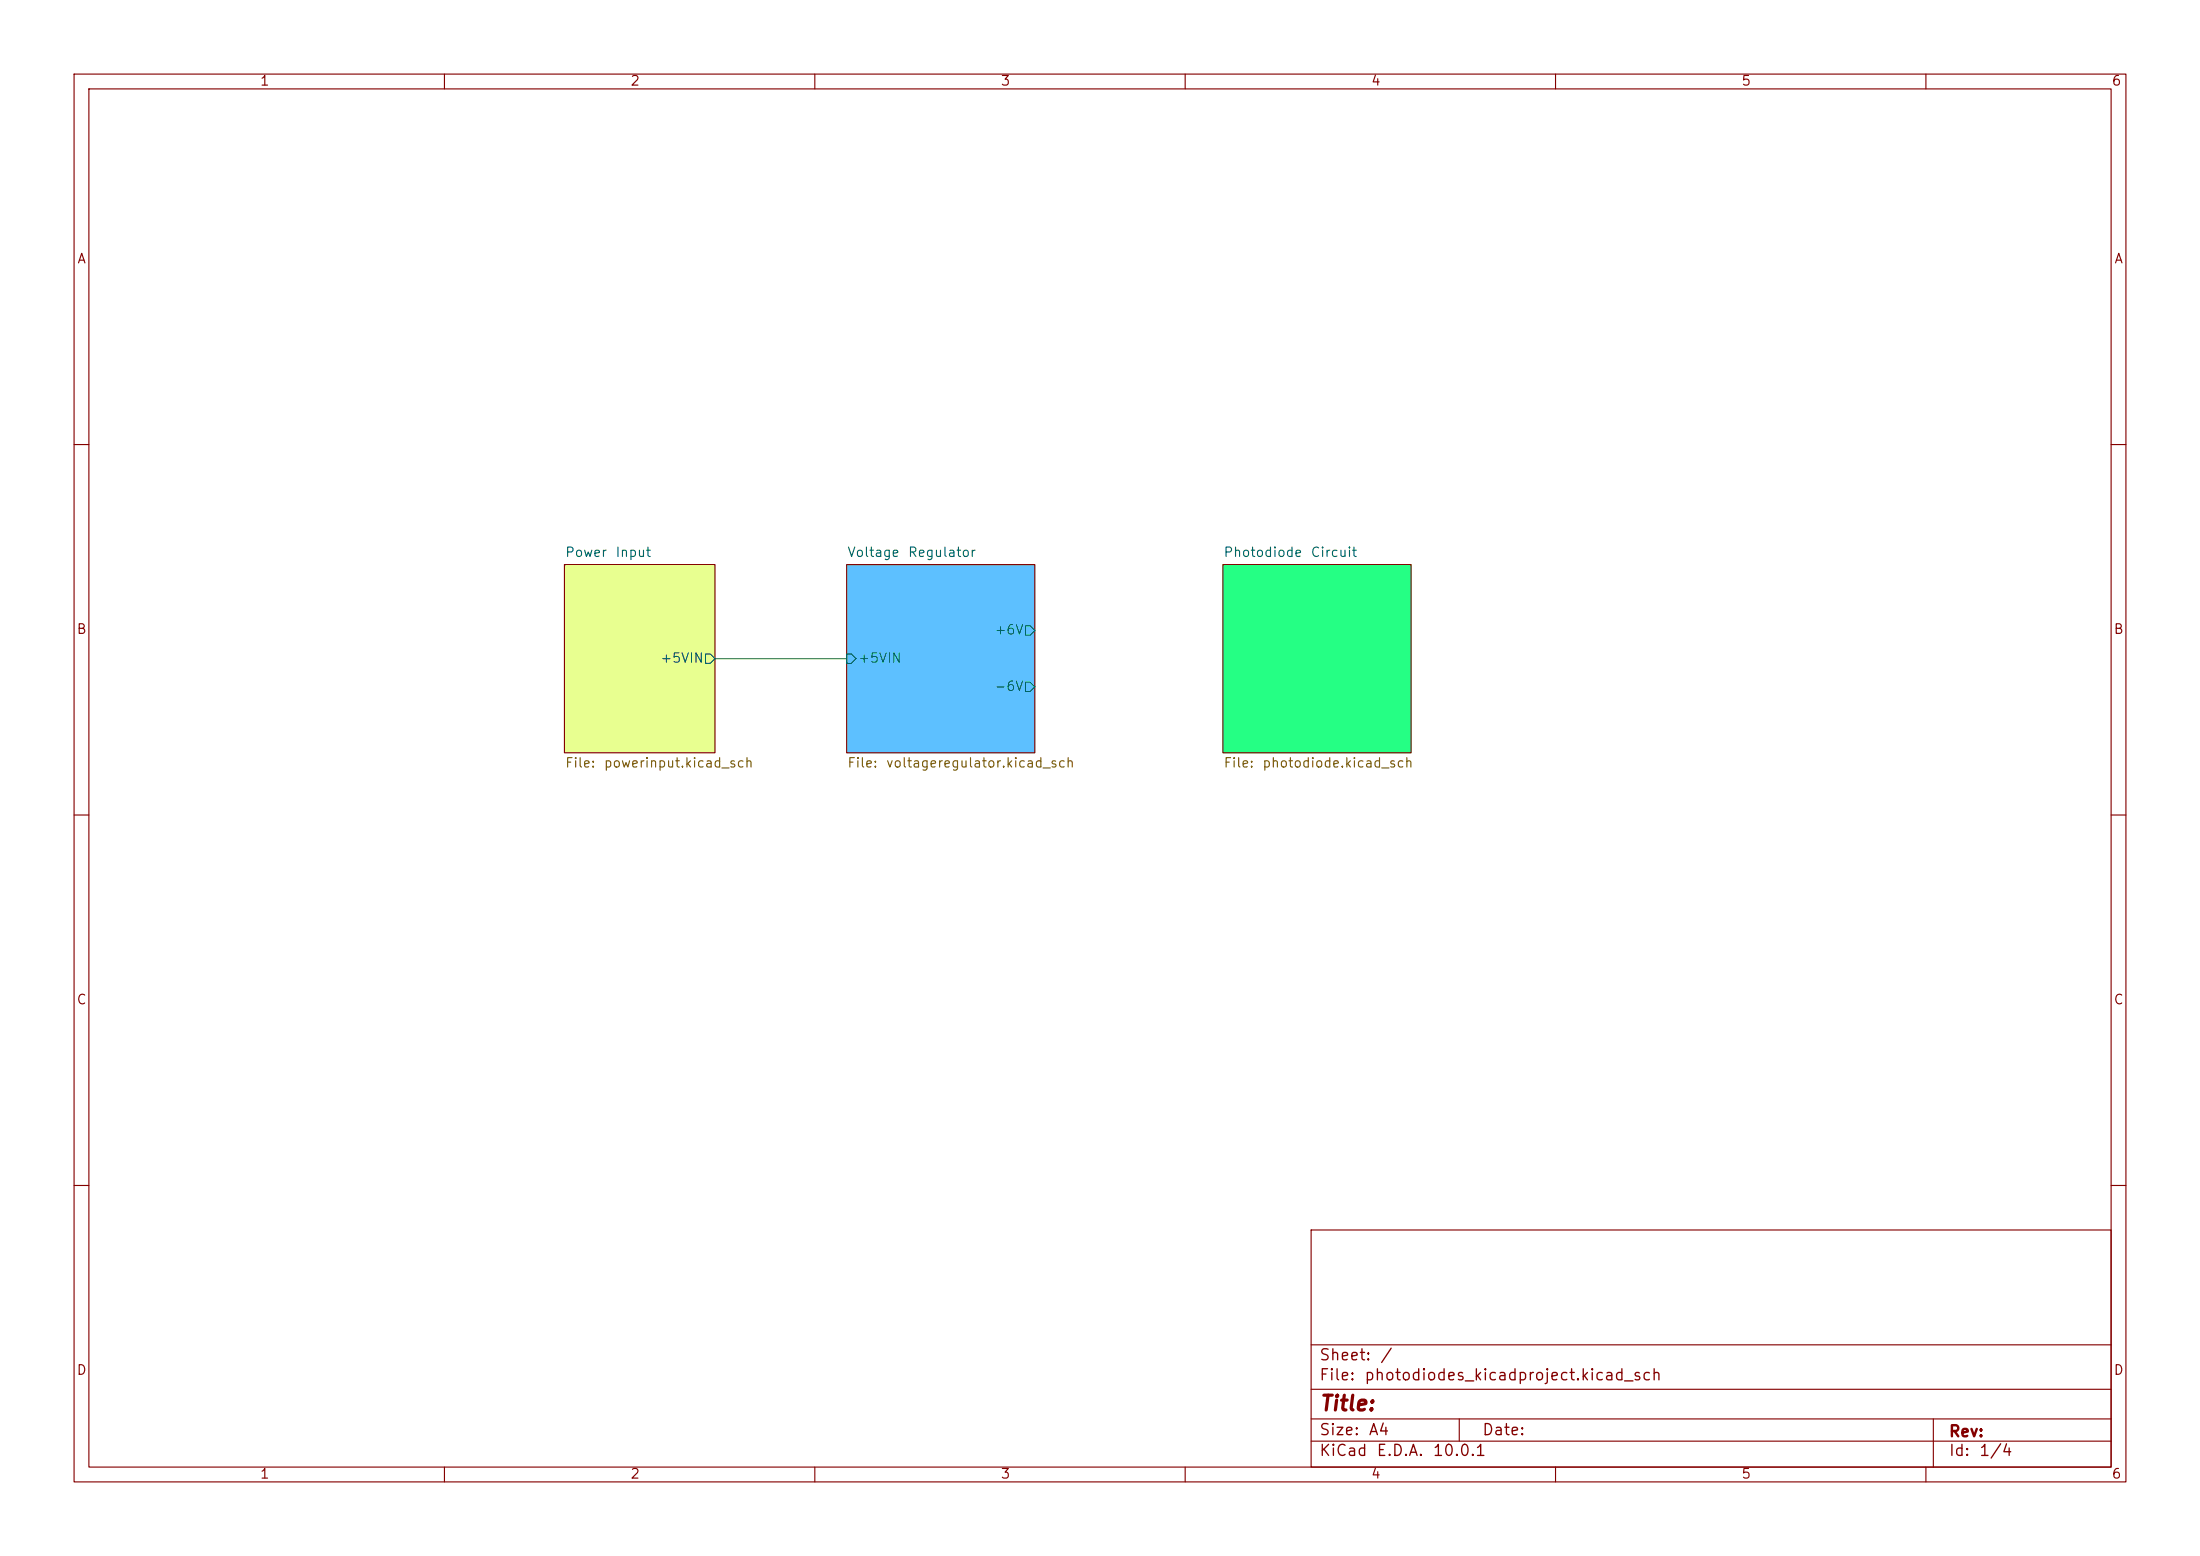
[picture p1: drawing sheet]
<svg xmlns="http://www.w3.org/2000/svg" width="297mm" height="210mm" viewBox="0 0 297 210" stroke-linecap="round" stroke-linejoin="round" font-family="sans-serif">
<g fill="none" stroke="#840000" stroke-width=".15">
<path d="M10 10h277v190h-277zM12 12h273v186h-273zM60 10v2M110 10v2M160 10v2M210 10v2M260 10v2M10 60h2M76.2 76.2h20.3v25.4h-20.3zM114.3 76.2h25.4v25.4h-25.4zM165.1 76.2h25.4v25.4h-25.4zM285 60h2"/>
<path d="M10 110h2M285 110h2M10 160h2M177 166h108v32h-108zM285 160h2M60 198v2M110 198v2M160 198v2M177 194.5h108M177 191.5h108M177 187.5h108M177 181.5h108"/>
<path d="M197 191.5v3M210 198v2M260 198v2M261 191.5v6.5"/>
</g>
<path d="M165.1 76.2h25.4v25.4h-25.4z" fill="#25ff84" stroke="#25ff84" stroke-width=".14"/>
<path d="M114.3 76.2h25.4v25.4h-25.4z" fill="#5dc0ff" stroke="#5dc0ff" stroke-width=".14"/>
<path d="M76.2 76.2h20.3v25.4h-20.3z" fill="#e8ff90" stroke="#e8ff90" stroke-width=".14"/>
<path d="M95.2 88.3h.7l.6 .6-.6 .6h-.7zM114.3 88.3h.6l.7 .6-.7 .6h-.6zM138.4 84.5h.7l.6 .6-.6 .6h-.7zM138.4 92.1h.7l.6 .6-.6 .6h-.7z" fill="none" stroke="#006464" stroke-width=".15"/>
<path d="M96.5 88.9h17.8" fill="none" stroke="#009600" stroke-width=".15"/>
<text font-size="2" fill="#840000" x="178" y="190.9">Title:</text>
<g font-size="1.5" fill="#840000">
<text x="178" y="184">Sheet:</text>
<text x="186.2" y="184">/</text>
<text x="178" y="186.7">File:</text>
<text x="184.1" y="186.7">photodiodes_kicadproject.kicad_sch</text>
<text x="178" y="196.9">KiCad</text>
<text x="178" y="194.1">Size:</text>
<text x="184.7" y="194.1">A4</text>
<text x="185.7" y="196.9">E.D.A.</text>
<text x="193.3" y="196.9">10.0.1</text>
<text x="200" y="194.1">Date:</text>
<text x="263" y="194.3">Rev:</text>
<text x="263" y="196.9">Id:</text>
<text x="267.1" y="196.9">1/4</text>
</g>
<g font-size="1.3" fill="#840000">
<text x="35" y="11.9">1</text>
<text x="85" y="11.9">2</text>
<text x="135" y="11.9">3</text>
<text x="185" y="11.9">4</text>
<text x="235" y="11.9">5</text>
<text x="285" y="11.9">6</text>
<text x="10.3" y="35.9">A</text>
<text x="285.3" y="35.9">A</text>
<text x="10.3" y="85.9">B</text>
<text x="285.3" y="85.9">B</text>
<text x="10.3" y="135.9">C</text>
<text x="285.3" y="135.9">C</text>
<text x="10.3" y="185.9">D</text>
<text x="285.3" y="185.9">D</text>
<text x="35" y="199.9">1</text>
<text x="85" y="199.9">2</text>
<text x="135" y="199.9">3</text>
<text x="185" y="199.9">4</text>
<text x="235" y="199.9">5</text>
<text x="285" y="199.9">6</text>
</g>
<g font-size="1.3" fill="#006464">
<text x="76.2" y="75.5">Power</text>
<text x="83" y="75.5">Input</text>
<text x="114.3" y="75.5">Voltage</text>
<text x="122.5" y="75.5">Regulator</text>
<text x="165.1" y="75.5">Photodiode</text>
<text x="176.9" y="75.5">Circuit</text>
<text x="89.1" y="89.8">+5VIN</text>
<text x="115.8" y="89.8">+5VIN</text>
<text x="134.2" y="86">+6V</text>
<text x="134.2" y="93.6">-6V</text>
</g>
<g font-size="1.3" fill="#725600">
<text x="76.2" y="103.9">File:</text>
<text x="81.4" y="103.9">powerinput.kicad_sch</text>
<text x="114.3" y="103.9">File:</text>
<text x="119.5" y="103.9">voltageregulator.kicad_sch</text>
<text x="165.1" y="103.9">File:</text>
<text x="170.3" y="103.9">photodiode.kicad_sch</text>
</g>
</svg>
